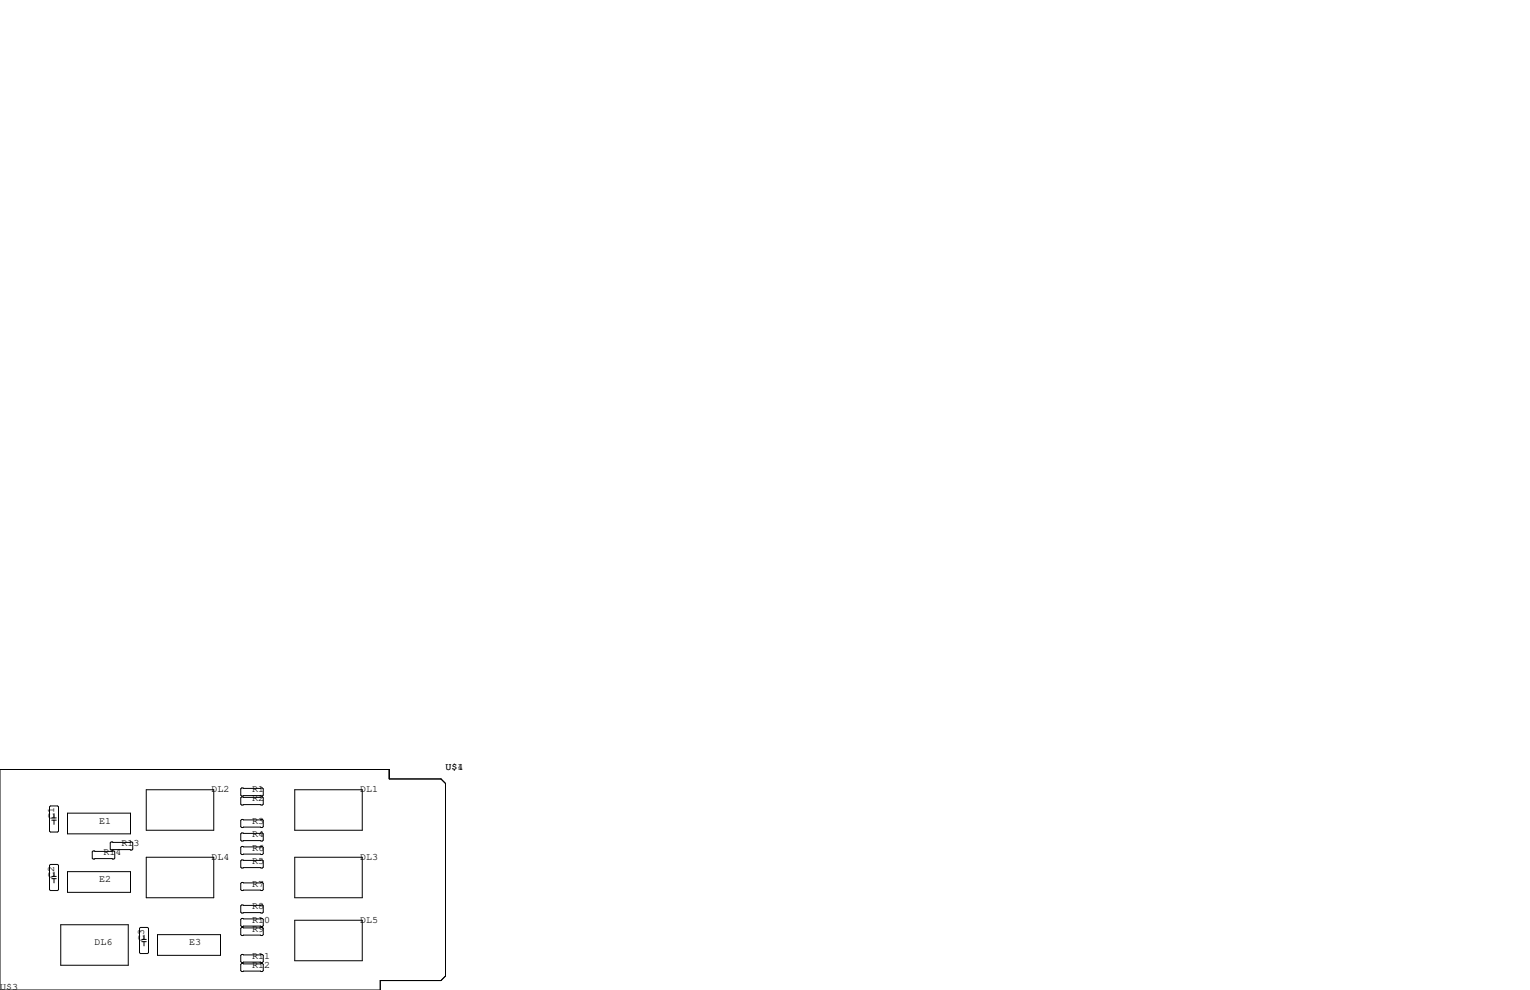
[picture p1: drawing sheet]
<svg xmlns="http://www.w3.org/2000/svg" width="432mm" height="279mm" viewBox="0 0 432 279" stroke-linecap="round" stroke-linejoin="round" font-family="sans-serif">
<g fill="none" stroke="#000" stroke-width=".28">
<path d="M0 217.2h109.9v2.6h14.6l1.2 1.3v54.4l-1.2 1.2h-17.2v2.7h-107.3zM14.2 227.5h2.1l.2 .2v6.9l-.2 .2h-2.1l-.2-.2v-6.9zM14.6 230.8h1.3M14.6 231.5h1.3M15.2 229.6v1.2M15.2 231.5v1.2M19.1 229.5h17.7v5.8h-17.7zM31.4 237.6h5.8l.3 .3v1.7l-.3 .3h-5.8l-.3-.3v-1.7zM41.3 222.9h19v11.4h-19zM68.2 222.4h5.8l.3 .2v1.8l-.3 .3h-5.8l-.3-.3v-1.8zM68.2 224.9h5.8l.3 .3v1.7l-.3 .3h-5.8l-.3-.3v-1.7zM68.2 231.3h5.8l.3 .2v1.8l-.3 .3h-5.8l-.3-.3v-1.8z"/>
<path d="M68.2 235.1h5.8l.3 .2v1.8l-.3 .3h-5.8l-.3-.3v-1.8zM68.2 238.9h5.8l.3 .2v1.8l-.3 .3h-5.8l-.3-.3v-1.8zM83.2 222.9h19v11.4h-19zM14.2 244h2.1l.2 .2v6.9l-.2 .2h-2.1l-.2-.2v-6.9zM14.6 247.3h1.3M14.6 248h1.3M15.2 246.1v1.2M15.2 248v1.2M19.1 246h17.7v5.8h-17.7zM26.3 240.2h5.8l.3 .2v1.8l-.3 .2h-5.8l-.3-.2v-1.8zM41.3 241.9h19v11.5h-19zM67.9 259.5l.3-.3h5.8l.3 .3v1.7l-.3 .3h-5.8l-.3-.3z"/>
<path d="M67.9 249.3l.3-.3h5.8l.3 .3v1.8l-.3 .2h-5.8l-.3-.2zM67.9 255.7l.3-.3h5.8l.3 .3v1.7l-.3 .3h-5.8l-.3-.3zM68.2 242.7h5.8l.3 .3v1.7l-.3 .3h-5.8l-.3-.3v-1.7zM83.2 241.9h19v11.5h-19zM83.2 259.7h19v11.4h-19zM17.1 261h19.1v11.4h-19.1zM39.4 262l.2-.3h2.1l.2 .3v6.9l-.2 .2h-2.1l-.2-.2zM40 265.1h1.3M40 265.8h1.3M40.6 263.9v1.2M40.6 265.8v1.2M44.5 263.8h17.7v5.8h-17.7z"/>
<path d="M67.9 262l.3-.3h5.8l.3 .3v1.8l-.3 .2h-5.8l-.3-.2zM67.9 269.6l.3-.2h5.8l.3 .2v1.8l-.3 .3h-5.8l-.3-.3zM67.9 272.2l.3-.3h5.8l.3 .3v1.7l-.3 .3h-5.8l-.3-.3z"/>
</g>
<g font-size="2.8">
<text x="125.7" y="217.2">U$1</text>
<text x="129.1" y="217.2">4</text>
<text x="59.7" y="223.5">DL2</text>
<text x="71.1" y="223.5">R1</text>
<text x="71.1" y="226.1">R2</text>
<text x="101.6" y="223.5">DL1</text>
<text x="15.2" y="231.1" transform="rotate(-90 15.2 231.1)">C1</text>
<text x="27.9" y="232.4">E1</text>
<text x="71.1" y="232.4">R3</text>
<text x="34.3" y="238.8">R13</text>
<text x="71.1" y="236.2">R4</text>
<text x="29.2" y="241.3">R14</text>
<text x="59.7" y="242.6">DL4</text>
<text x="71.1" y="243.8">R5</text>
<text x="71.1" y="240">R6</text>
<text x="101.6" y="242.6">DL3</text>
<text x="15.2" y="247.6" transform="rotate(-90 15.2 247.6)">C2</text>
<text x="27.9" y="248.9">E2</text>
<text x="71.1" y="250.2">R7</text>
<text x="71.1" y="256.5">R8</text>
<text x="71.1" y="260.3">R10</text>
<text x="71.1" y="262.9">R9</text>
<text x="101.6" y="260.3">DL5</text>
<text x="26.7" y="266.7">DL6</text>
<text x="40.6" y="265.4" transform="rotate(-90 40.6 265.4)">C3</text>
<text x="53.3" y="266.7">E3</text>
<text x="71.1" y="273">R12</text>
<text x="71.1" y="270.5">R11</text>
<text x="0" y="279.4">U$3</text>
</g>
</svg>
